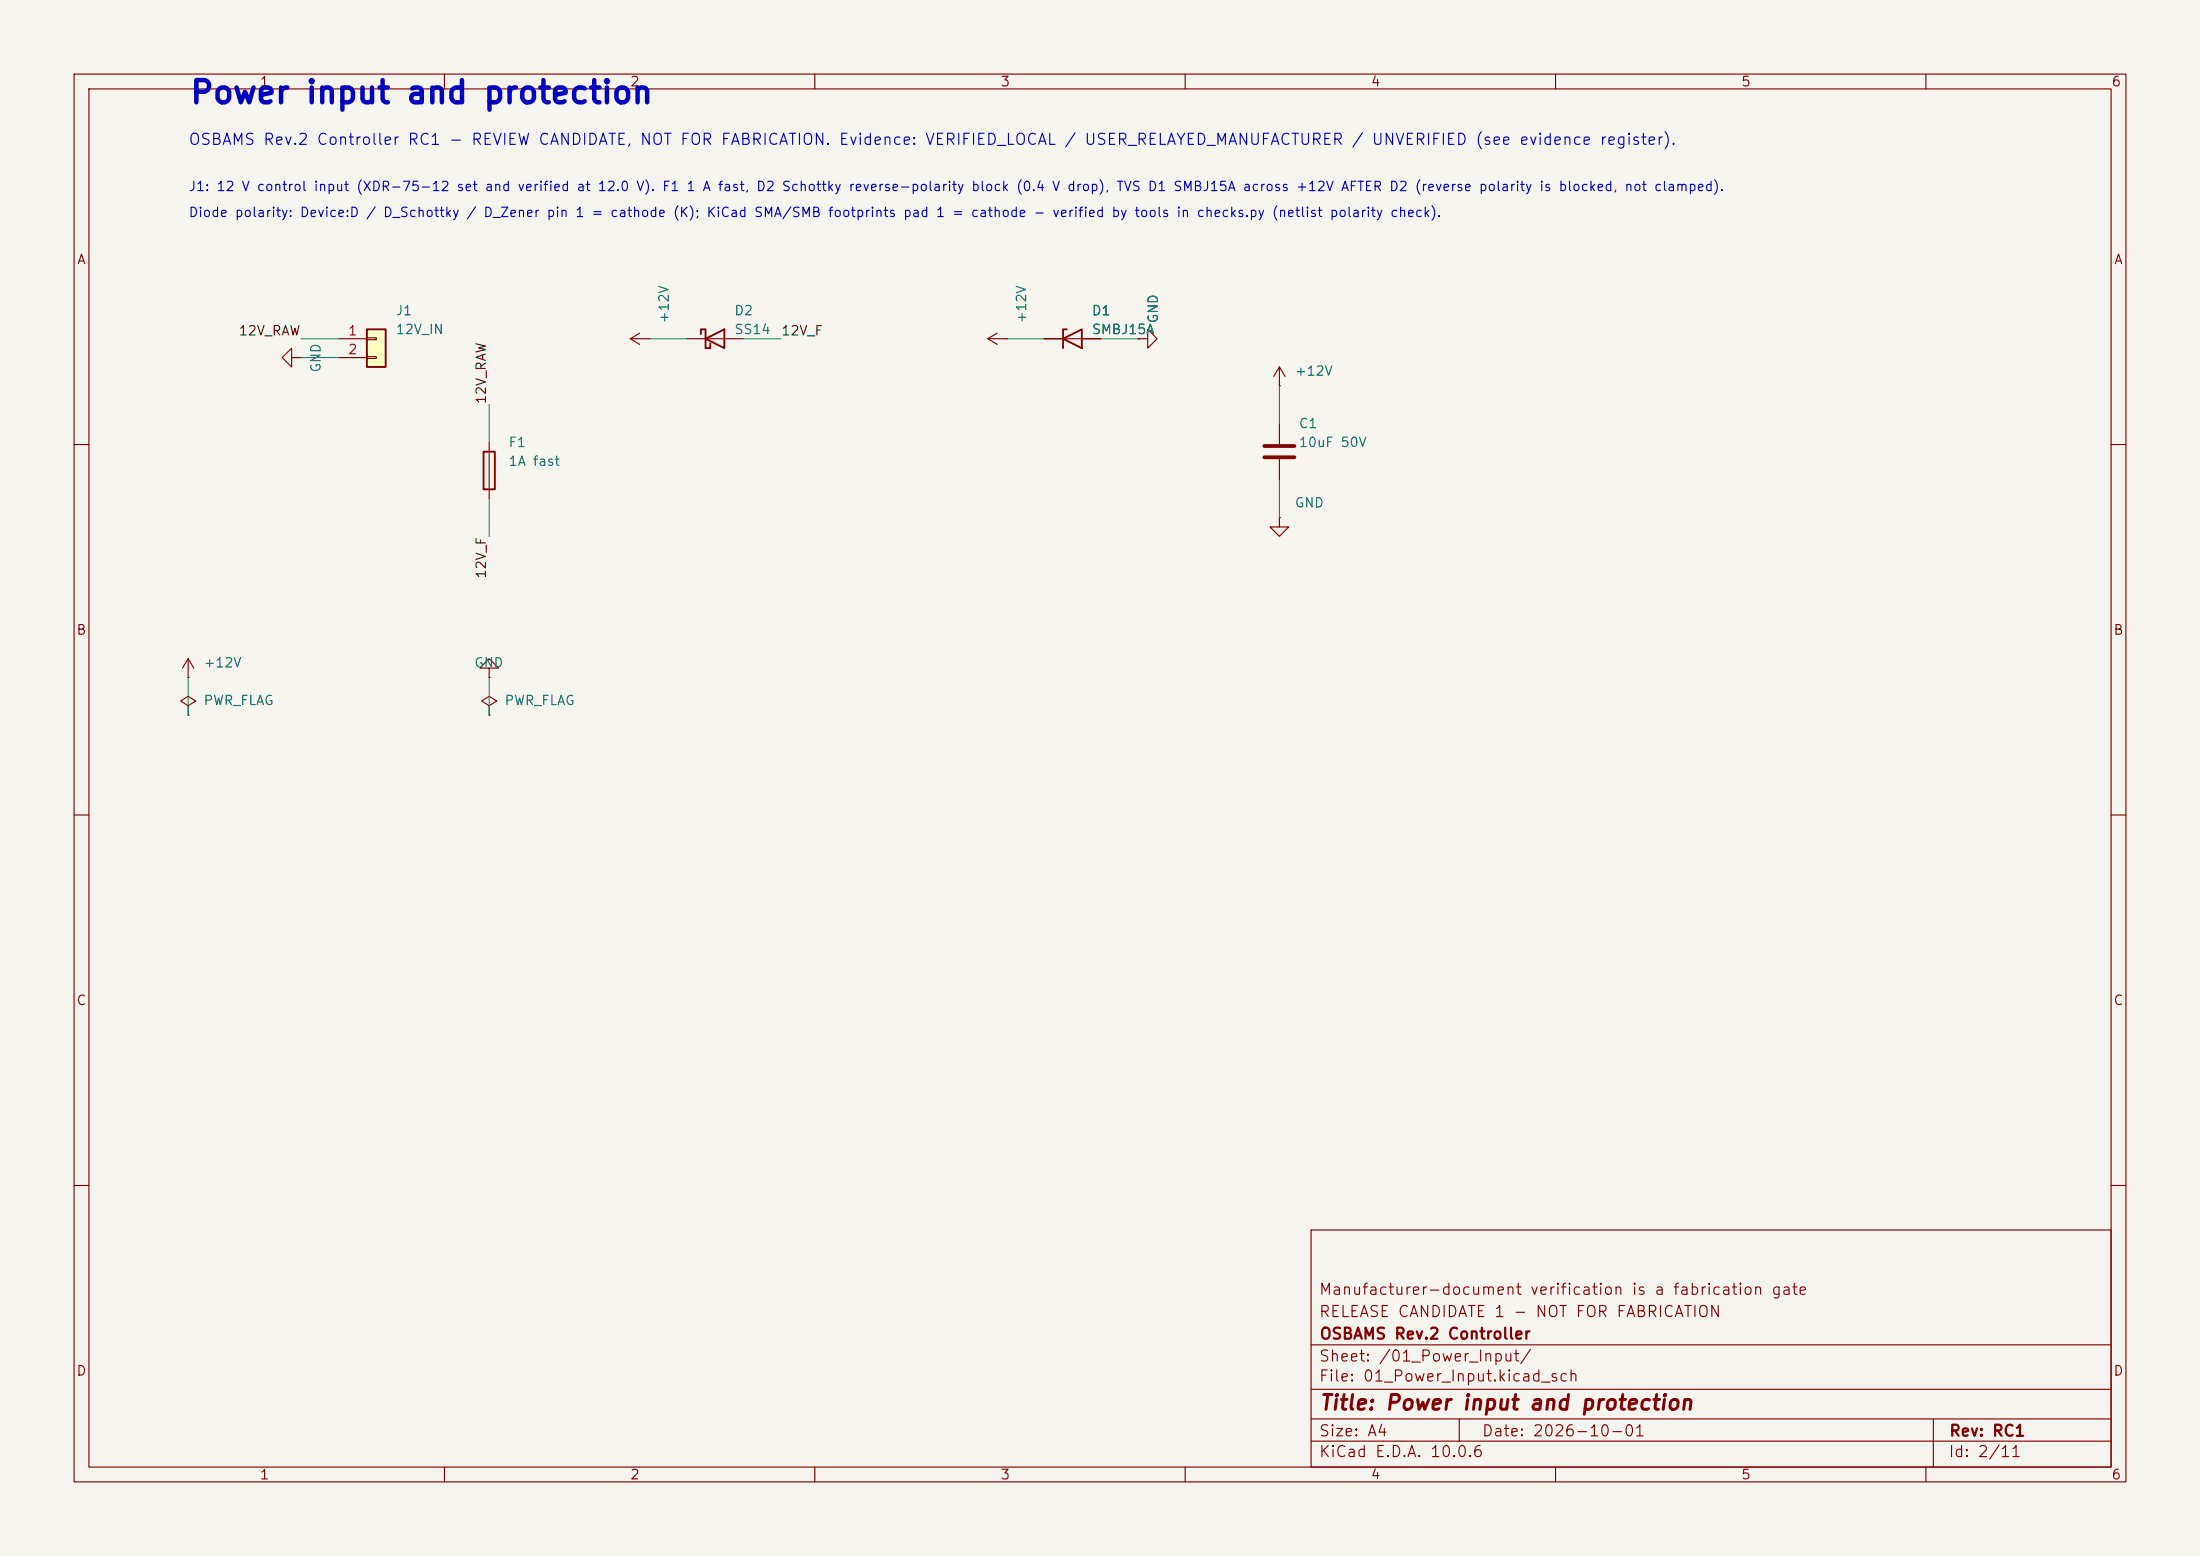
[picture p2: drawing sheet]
<svg xmlns="http://www.w3.org/2000/svg" width="297mm" height="210mm" viewBox="0 0 297 210" stroke-linecap="round" stroke-linejoin="round" font-family="sans-serif">
<path d="M0 0h297v210h-297z" fill="#f5f4ef" stroke="#f5f4ef" stroke-width=".14"/>
<g fill="none" stroke="#840000" stroke-width=".15">
<path d="M10 10h277v190h-277zM12 12h273v186h-273zM60 10v2M110 10v2M160 10v2M210 10v2M260 10v2M66 59.7v7.6M92.7 45.7h7.6M133.3 45.7h2.6M133.3 45.7l1.3 .8M134.6 45l-1.3 .7"/>
<path d="M135.9 45.7h.1M141 45.7h7.6M153.7 45.7h1.2v-1.2l1.3 1.2-1.3 1.3v-1.3M153.7 45.7h.1M172.7 52.1h.1M172.7 49.5v2.6M172.7 57.2v2.7M172.7 49.5l-.7 1.3M172.7 49.5l.8 1.3M10 60h2M172.7 69.9v1.2h1.3l-1.3 1.3-1.3-1.3h1.3M172.7 69.9h.1"/>
<path d="M172.7 62v2.8M285 60h2M66 95.3l1.1-.7-1.1-.6-1 .6 1 .7v1.2M66 96.5h.1M66 90.2h1.3l-1.3-1.3-1.2 1.3h1.2v1.2M66 91.4h.1M10 110h2M285 110h2M10 160h2M177 166h108v32h-108zM285 160h2M60 198v2"/>
<path d="M110 198v2M160 198v2M177 194.5h108M177 191.5h108M177 187.5h108M177 181.5h108M197 191.5v3M210 198v2M260 198v2M261 191.5v6.5"/>
</g>
<path d="M94.6 45.1v-.6h.6v2.5h.7v-.6M95.2 45.7l2.6-1.2v2.5zM143.5 45.7l2.5-1.2v2.5zM144 44.5h-.5v2.5M65.3 61h1.5v5h-1.5z" fill="none" stroke="#840000" stroke-width=".25"/>
<path d="M170.7 60.2h4.1M170.7 61.7h4.1" fill="none" stroke="#840000" stroke-width=".51"/>
<path d="M49.5 44.5h2.6v5h-2.6z" fill="#ffffc2"/>
<path d="M49.5 44.5h2.6v5h-2.6z" fill="none" stroke="#840000" stroke-width=".25"/>
<g fill="none" stroke="#840000" stroke-width=".15">
<path d="M39.4 48.3v-1.3l-1.3 1.3 1.3 1.2v-1.2h1.2M40.6 48.3h.1M45.7 45.7h3.8M45.7 48.3h3.8M49.5 45.6h1.3v.2h-1.3zM49.5 48.1h1.3v.3h-1.3zM85.1 45.7h2.5M85.1 45.7l1.3 .8M86.4 45l-1.3 .7M87.6 45.7h.1M141 45.7h2.5M146 45.7h2.6"/>
<path d="M153.7 45.7h.1M25.4 95.3l1-.7-1-.6-1 .6 1 .7v1.2M25.4 96.5h.1M25.4 91.4h.1M25.4 88.9l-.8 1.3M25.4 88.9l.8 1.3M25.4 88.9v2.5"/>
</g>
<path d="M40.6 45.7h5.1M40.6 48.3h5.1M66 54.6v5.1M87.6 45.7h5.1M100.3 45.7h5.1M135.9 45.7h5.1M148.6 45.7h5.1M172.7 52.1v5.1M66 67.3v5.1M172.7 64.8v5.1M25.4 91.4v5.1M66 91.4v5.1" fill="none" stroke="#009600" stroke-width=".14"/>
<text font-size="3" fill="#0000c2" x="25.5" y="14.7">Power input and protection</text>
<text font-size="2" fill="#840000" x="178" y="190.8">Title: Power input and protection</text>
<text font-size="1.5" fill="#0000c2" x="25.4" y="19.9">OSBAMS Rev.2 Controller RC1 - REVIEW CANDIDATE, NOT FOR FABRICATION. Evidence: VERIFIED_LOCAL / USER_RELAYED_MANUFACTURER / UNVERIFIED (see evidence register).</text>
<g font-size="1.5" fill="#840000">
<text x="178" y="178.1">RELEASE CANDIDATE 1 - NOT FOR FABRICATION</text>
<text x="178" y="175.1">Manufacturer-document verification is a fabrication gate</text>
<text x="178" y="184.1">Sheet: /01_Power_Input/</text>
<text x="178" y="181.1">OSBAMS Rev.2 Controller</text>
<text x="178" y="186.8">File: 01_Power_Input.kicad_sch</text>
<text x="178" y="197">KiCad E.D.A. 10.0.6</text>
<text x="178" y="194.2">Size: A4</text>
<text x="200" y="194.2">Date: 2026-10-01</text>
<text x="263" y="197">Id: 2/11</text>
<text x="263" y="194.2">Rev: RC1</text>
</g>
<g font-size="1.3" fill="#840000">
<text x="35" y="12">1</text>
<text x="85" y="12">2</text>
<text x="135" y="12">3</text>
<text x="185" y="12">4</text>
<text x="235" y="12">5</text>
<text x="285" y="12">6</text>
<text x="10.3" y="36">A</text>
<text x="285.3" y="36">A</text>
<text x="10.2" y="86">B</text>
<text x="285.2" y="86">B</text>
<text x="10.2" y="136">C</text>
<text x="285.2" y="136">C</text>
<text x="10.2" y="186">D</text>
<text x="285.2" y="186">D</text>
<text x="35" y="200">1</text>
<text x="85" y="200">2</text>
<text x="135" y="200">3</text>
<text x="185" y="200">4</text>
<text x="235" y="200">5</text>
<text x="285" y="200">6</text>
</g>
<g font-size="1.3" fill="#0000c2">
<text x="25.4" y="26.1">J1: 12 V control input (XDR-75-12 set and verified at 12.0 V). F1 1 A fast, D2 Schottky reverse-polarity block (0.4 V drop), TVS D1 SMBJ15A across +12V AFTER D2 (reverse polarity is blocked, not clamped).</text>
<text x="25.4" y="29.6">Diode polarity: Device:D / D_Schottky / D_Zener pin 1 = cathode (K); KiCad SMA/SMB footprints pad 1 = cathode - verified by tools in checks.py (netlist polarity check).</text>
</g>
<g font-size="1.3" fill="#0f0f0f">
<text x="32.1" y="45.6">12V_RAW</text>
<text x="105.4" y="45.6">12V_F</text>
<text x="65.9" y="54.6" transform="rotate(-90 65.9 54.6)">12V_RAW</text>
<text x="65.9" y="78.2" transform="rotate(-90 65.9 78.2)">12V_F</text>
</g>
<g font-size="1.3" fill="#a90000">
<text x="46.9" y="45.6">1</text>
<text x="46.9" y="48.1">2</text>
</g>
<g font-size="1.3" fill="#006464">
<text x="53.3" y="42.9">J1</text>
<text x="53.3" y="45.4">12V_IN</text>
<text x="90.6" y="43.7" transform="rotate(-90 90.6 43.7)">+12V</text>
<text x="99" y="42.9">D2</text>
<text x="99" y="45.4">SS14</text>
<text x="138.9" y="43.7" transform="rotate(-90 138.9 43.7)">+12V</text>
<text x="147.3" y="42.9">D1</text>
<text x="147.3" y="45.4">SMBJ15A</text>
<text x="156.6" y="43.7" transform="rotate(-90 156.6 43.7)">GND</text>
<text x="43.6" y="50.4" transform="rotate(-90 43.6 50.4)">GND</text>
<text x="174.7" y="51">+12V</text>
<text x="175.2" y="58.1">C1</text>
<text x="68.6" y="60.7">F1</text>
<text x="68.6" y="63.2">1A fast</text>
<text x="175.2" y="60.7">10uF 50V</text>
<text x="174.7" y="68.8">GND</text>
<text x="27.4" y="95.5">PWR_FLAG</text>
<text x="27.4" y="90.4">+12V</text>
<text x="63.9" y="90.4">GND</text>
<text x="68" y="95.5">PWR_FLAG</text>
</g>
</svg>
